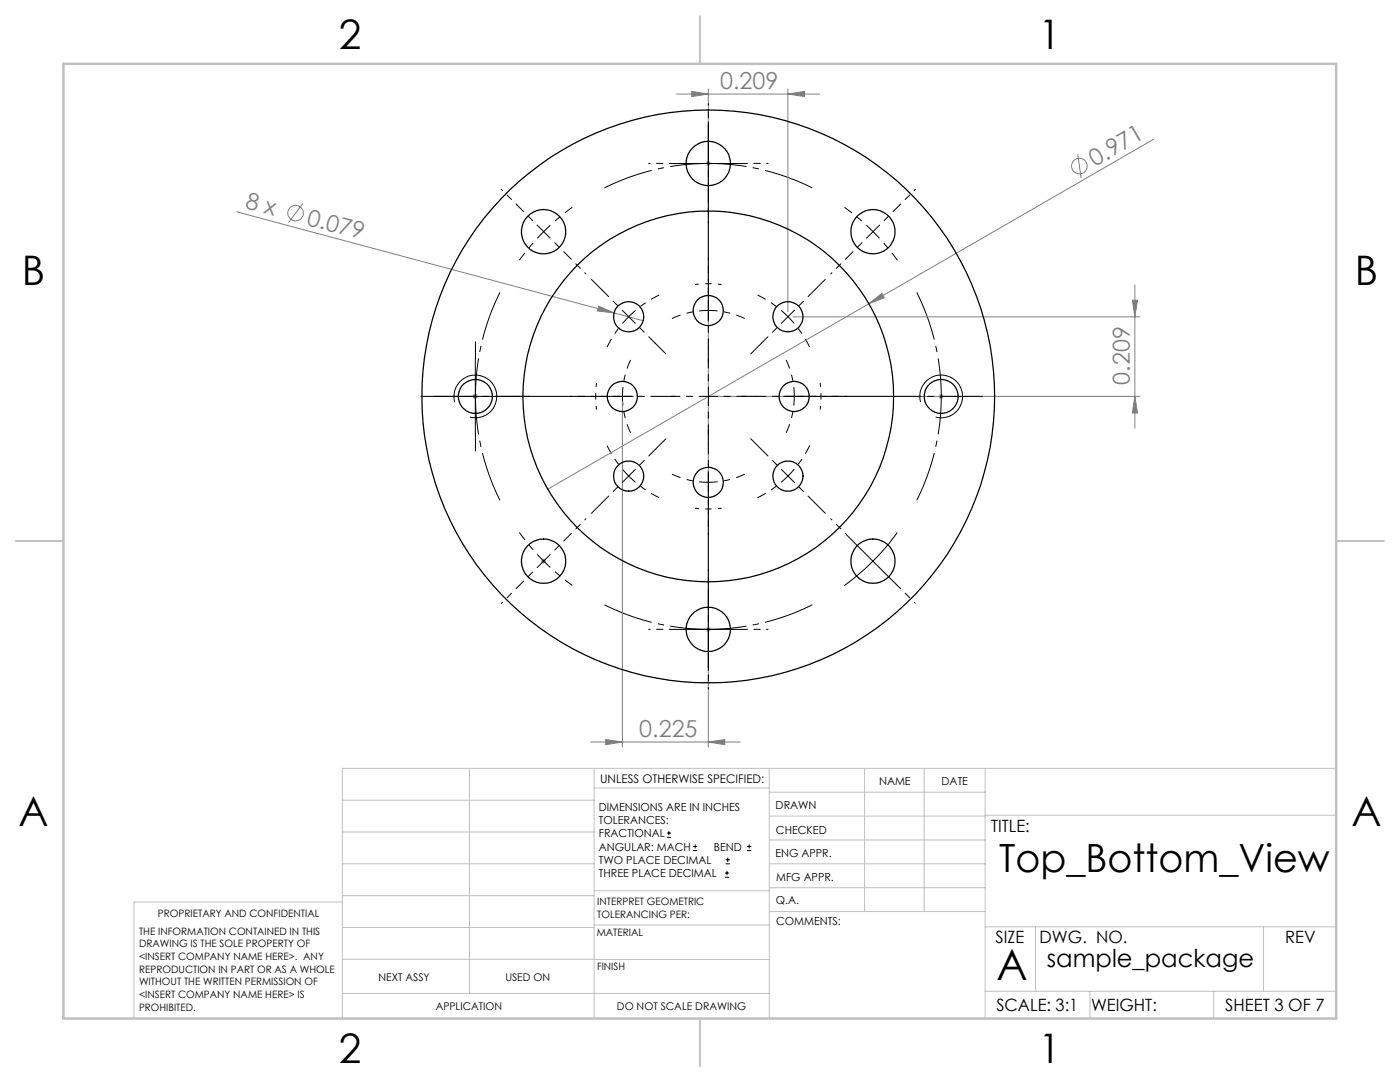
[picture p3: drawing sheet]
<svg xmlns="http://www.w3.org/2000/svg" width="279mm" height="216mm" viewBox="0 0 279 216" stroke-linecap="round" stroke-linejoin="round" font-family="sans-serif">
<g fill="none" stroke="#808080" stroke-width=".2">
<path d="M135 18.8h28.6M138 18.2l3.4 .6-3.4 .5zM141.4 17.7v60.4M157.2 18.8l3.3-.6v1.1zM157.2 17.7v44.5M140.9 32.6h1M141 32.3l.7 .7M141.7 32.3l-.7 .7M215.1 30.8l.7 4.7M230.2 27.8l-56.8 32.8M47.2 42.3l75.4 20.1M60.4 40.6l-2.8 3.9"/>
<path d="M226 59.9h1l-.5 3.3zM226.5 56.9v28.5M94.4 79.1h1M94.5 78.7l.7 .7M94.9 78.6v1M95.2 78.7l-.7 .7M119.5 61.1l3.1 1.3-3.4-.3zM122.6 62.4l5.8 1.6M142.3 79.1h85.2M158.3 63.2h69.2M173.4 60.6l2.6-2.1 .5 .9zM173.4 60.6l-64.1 37"/>
<path d="M187.5 78.7l.7 .7M187.8 78.6v1M188.2 78.7l-.7 .7M226.5 79.1l.5 3.3h-1zM124.2 80.1v69M141.4 80.1v69M108 112h1M108.1 111.6l.7 .7M108.5 111.5v1M108.8 111.6l-.7 .7M140.9 125.6h1M141 125.2l.7 .7"/>
<path d="M141.7 125.2l-.7 .7M117.9 148.1h29.8M120.9 147.6l3.3 .5-3.3 .5zM141.4 148.1l3.2-.5v1z"/>
<circle cx="215.4" cy="33.1" r="1.55"/>
<circle cx="59" cy="42.5" r="1.55"/>
</g>
<g fill="none" stroke="#000" stroke-width=".2">
<path d="M133.8 32.6h15M141.4 25.1v15M87.4 79.1h15M94.9 71.6v15M90.7 80.2a4.3 4.3 0 0 1 3.8-5.4 4.3 4.3 0 0 1 4.6 4.6 4.3 4.3 0 0 1-5.3 3.8M183.7 80.2a4.3 4.3 0 0 1 3.8-5.3 4.3 4.3 0 0 1 4.6 4.6 4.3 4.3 0 0 1-5.4 3.7M141.4 118.1v15M168.9 106.7l10.6 10.6M179.1 106.3a47.9 47.9 0 0 1-10.6 10.5M133.8 125.6h15M133.1 167.1h.8M133.1 166.2h.8"/>
<path d="M133.5 165.8v.9M138.3 169.7h.8M138.3 168.9h.8M138.7 168.5v.8M144.7 175h.8M144.7 174.2h.8M144.8 172.4h.9M144.8 171.6h.9M145.1 173.8v.8M145.2 171.1v.9M149.1 169.7h.8M149.1 168.9h.8"/>
<path d="M149.5 168.5v.8"/>
</g>
<g fill="none" stroke="#000" stroke-width=".2" stroke-dasharray="15.2 1.3 1.3 1.3" stroke-dashoffset="13.4" stroke-linecap="butt">
<path d="M108.5 46.2a46.5 46.5 0 0 0-4.9 5.7M108.5 46.2a46.5 46.5 0 0 1 5.7-4.8M174.2 46.2a46.5 46.5 0 0 0-5.7-4.8M174.2 46.2a46.5 46.5 0 0 1 4.9 5.7M124.2 79.1a17.1 17.1 0 0 0 1.6 7.3M124.2 79.1a17.1 17.1 0 0 1 1.6-7.3M125.5 63.2a22.5 22.5 0 0 0-4.4 6.1M125.5 63.2a22.5 22.5 0 0 1 6.1-4.3M141.4 61.9a17.1 17.1 0 0 0-7.3 1.7M141.4 61.9a17.1 17.1 0 0 1 7.2 1.7M157.3 63.2a22.5 22.5 0 0 0-6.1-4.3M157.3 63.2a22.5 22.5 0 0 1 4.3 6.1"/>
<path d="M158.5 79.1a17.1 17.1 0 0 0-1.6-7.3M158.5 79.1a17.1 17.1 0 0 1-1.6 7.3M125.5 95a22.5 22.5 0 0 0 6.1 4.3M125.5 95a22.5 22.5 0 0 1-4.4-6.1M141.4 96.2a17.1 17.1 0 0 0 7.2-1.6M141.4 96.2a17.1 17.1 0 0 1-7.3-1.6M157.3 95a22.5 22.5 0 0 0 4.3-6.1M157.3 95a22.5 22.5 0 0 1-6.1 4.3M108.5 112a46.5 46.5 0 0 0 5.7 4.8M108.5 112a46.5 46.5 0 0 1-4.9-5.8"/>
</g>
<path d="M162.1 37.5a46.5 46.5 0 0 0-41.5 0M99.8 58.3a46.5 46.5 0 0 0 0 41.5M183 99.8a46.5 46.5 0 0 0 0-41.5M120.6 120.7a46.5 46.5 0 0 0 41.5 0" fill="none" stroke="#000" stroke-width=".2" stroke-dasharray="15.2 1.3 1.3 1.3" stroke-dashoffset="5.2" stroke-linecap="butt"/>
<path d="M144 56.8a22.5 22.5 0 0 0-5.3 0M119 76.4a22.5 22.5 0 0 0 0 5.3M163.7 81.7a22.5 22.5 0 0 0 0-5.3M138.7 101.4a22.5 22.5 0 0 0 5.3 0" fill="none" stroke="#000" stroke-width=".2" stroke-dasharray="15.2 1.3 1.3 1.3" stroke-dashoffset="14.5" stroke-linecap="butt"/>
<g fill="none" stroke="#c0c0c0" stroke-width=".2">
<path d="M68.3 159.7h50.3M93.7 153.3v44.9M118.6 153.3v49.9M118.6 157.2h34.9M153.5 153.3v49.9M153.5 158.1h43.1M172.5 153.3v28.6M184.4 153.3v28.6M196.6 153.3v49.9M266.7 153.3h-198.4v49.9M68.3 178.7h50.3M68.3 172.4h50.3"/>
<path d="M68.3 166h50.3M68.3 180h-41.6v23.2M118.6 177.7h35M153.5 167.6h43.1M153.5 162.8h43.1M153.5 172.4h43.1M153.5 177.1h43.1M196.6 162.7h70.1M68.3 198.2h85.2M68.3 191.4l85.2 .1M68.3 185.1h50.3M118.6 184.6h35"/>
<path d="M153.6 181.9h43M196.6 197.8h70.1M196.6 184.9h70.1M206.7 184.9v12.9M217.5 197.8v5.4M242.2 197.8v5.4M252.2 184.9v12.9"/>
</g>
<path d="M139.7 3.2v9.5M3.1 107.9h9.6M266.7 107.9h9.5M139.7 203.2v9.6" fill="none" stroke="#c0c0c0" stroke-width=".25"/>
<path d="M12.7 12.7h254v190.5h-254z" fill="none" stroke="#c0c0c0" stroke-width=".5"/>
<g fill="none" stroke="#000" stroke-width=".2" stroke-dasharray="15.2 1.3 1.3 1.3" stroke-dashoffset="14.9">
<path d="M133.9 32.6h-4.5M141.4 25.1v-4.4M148.9 32.6h4.4M103.2 40.9l-3.1-3.1M113.8 51.5l3.1 3.1M141.4 40.1v4.4M168.9 51.5l-3.1 3.1M179.5 40.9l3.2-3.1M103.2 117.3l-3.1 3.1M113.8 106.7l3.1-3.2M141.4 118.1v-4.4M168.9 106.7l-3.1-3.2"/>
<path d="M179.5 117.3l3.2 3.1M133.9 125.6h-4.5M141.4 133.1v4.4M148.9 125.6h4.4"/>
</g>
<g fill="none" stroke="#000" stroke-width=".2" stroke-dasharray="15.2 1.3 1.3 1.3" stroke-dashoffset="13.4">
<path d="M108.5 46.2l-5.3-5.3M108.5 46.2l5.3 5.3M174.2 46.2l5.3-5.3M174.2 46.2l-5.3 5.3M124.2 79.1h-7.5M124.2 79.1h7.5M125.5 63.2l-5.3-5.3M125.5 63.2l5.3 5.3M141.4 79.1v-7.5M141.4 79.1h-7.5M141.4 79.1v7.5M141.4 79.1h7.5"/>
<path d="M141.4 61.9v-7.5M141.4 61.9v7.5M157.3 63.2l5.3-5.3M157.3 63.2l-5.3 5.3M158.5 79.1h7.5M158.5 79.1h-7.5M125.5 95l-5.3 5.3M125.5 95l5.3-5.3M141.4 96.2v7.5M141.4 96.2v-7.5M157.3 95l5.3 5.3M157.3 95l-5.3-5.3"/>
<path d="M108.5 112l-5.3 5.3M108.5 112l5.3-5.3"/>
</g>
<path d="M126.4 79.1h-39.8M141.4 64.1v-39.8M156.4 79.1h39.7M141.4 94.1v39.7" fill="none" stroke="#000" stroke-width=".2" stroke-dasharray="15.2 1.3 1.3 1.3" stroke-dashoffset="6.8"/>
<g fill="none" stroke="#000" stroke-width=".2" stroke-dasharray="15.2 1.3 1.3 1.3">
<path d="M120.2 57.9l-2.2-2.1M141.4 54.4v-3M162.6 57.9l2.1-2.1M87.4 79.1h-3.4M94.9 71.6v-3.4M102.4 79.1h3.4M116.7 79.1h-3M130.8 68.5l2.1 2.1M131.7 79.1h3M141.4 69.4v3.1M151 79.1h-3M152 68.5l-2.2 2.1"/>
<path d="M166 79.1h3M94.9 86.6v3.4M130.8 89.7l2.1-2.1M141.4 88.7v-3M152 89.7l-2.2-2.1M120.2 100.3l-2.2 2.1M141.4 103.7v3M162.6 100.3l2.1 2.1"/>
</g>
<g fill="#808080">
<path d="M119.5 61.1l3.1 1.3-3.4-.3z"/>
<path d="M173.4 60.6l2.6-2.1 .5 .9z"/>
<path d="M157.2 18.8l3.3-.6v1.1zM138 18.2l3.4 .6-3.4 .5z"/>
<path d="M120.9 147.6l3.3 .5-3.3 .5zM141.4 148.1l3.2-.5v1z"/>
<path d="M226 59.9h1l-.5 3.3zM226.5 79.1l.5 3.3h-1z"/>
</g>
<g fill="none" stroke="#000" stroke-width=".25">
<circle cx="141.4" cy="32.6" r="4.4"/>
<circle cx="108.5" cy="46.2" r="4.4"/>
<circle cx="174.2" cy="46.2" r="4.4"/>
<circle cx="94.9" cy="79.1" r="3.4"/>
<circle cx="124.2" cy="79.1" r="3"/>
<circle cx="125.5" cy="63.2" r="3"/>
<circle cx="141.3" cy="79.1" r="57.1"/>
<circle cx="141.4" cy="62" r="3"/>
<circle cx="141.4" cy="79.1" r="37"/>
<circle cx="157.2" cy="63.2" r="3"/>
<circle cx="158.5" cy="79.1" r="3"/>
<circle cx="187.8" cy="79.1" r="3.4"/>
<circle cx="125.4" cy="95" r="3"/>
<circle cx="141.4" cy="96.3" r="3"/>
<circle cx="157.3" cy="95" r="3"/>
<circle cx="108.5" cy="112" r="4.4"/>
<circle cx="174.2" cy="112" r="4.4"/>
<circle cx="141.4" cy="125.6" r="4.4"/>
</g>
<text font-size="8.5" x="198.9" y="195.5">A</text>
<g font-size="8.1">
<text x="67.6" y="9.7">2</text>
<text x="207.3" y="9.7">1</text>
<text x="4.4" y="57">B</text>
<text x="270.4" y="57">B</text>
<text x="3.7" y="164.9">A</text>
<text x="269.7" y="164.9">A</text>
<text x="67.6" y="212.2">2</text>
<text x="207.3" y="212.2">1</text>
</g>
<text font-size="7.8" x="199.4" y="174">Top_Bottom_View</text>
<text font-size="4.9" x="208.9" y="193">sample_package</text>
<g font-size="4.7" fill="#808080">
<text x="143.7" y="17.7">0.209</text>
<text x="218.5" y="33.3" transform="rotate(-30 218.5 33.3)">0.971</text>
<text x="48.8" y="41.5" transform="rotate(15 48.8 41.5)">8 x</text>
<text x="61" y="44.8" transform="rotate(15 61 44.8)">0.079</text>
<text x="225.5" y="76.7" transform="rotate(-90 225.5 76.7)">0.209</text>
<text x="127.6" y="147">0.225</text>
</g>
<g font-size="3.4">
<text x="197.8" y="166">TITLE:</text>
<text x="198.7" y="188.1">SIZE</text>
<text x="207.5" y="188.1">DWG. NO.</text>
<text x="256.5" y="188.2">REV</text>
<text x="198.8" y="201.7">SCALE: 3:1</text>
<text x="217.7" y="201.8">WEIGHT:</text>
<text x="244.5" y="201.7">SHEET 3 OF 7</text>
</g>
<text font-size="2.4" x="119.8" y="156.2">UNLESS OTHERWISE SPECIFIED:</text>
<g font-size="2.2">
<text x="119.5" y="161.8">DIMENSIONS ARE IN INCHES</text>
<text x="154.8" y="161.4">DRAWN</text>
<text x="175.4" y="156.6">NAME</text>
<text x="187.9" y="156.7">DATE</text>
<text x="119.5" y="164.4">TOLERANCES:</text>
<text x="119.5" y="167.1">FRACTIONAL</text>
<text x="154.9" y="166.3">CHECKED</text>
<text x="119.5" y="169.7">ANGULAR: MACH</text>
<text x="119.5" y="172.4">TWO PLACE DECIMAL</text>
<text x="142.5" y="169.7">BEND</text>
<text x="154.8" y="171">ENG APPR.</text>
<text x="119.5" y="175">THREE PLACE DECIMAL</text>
<text x="154.9" y="175.7">MFG APPR.</text>
<text x="154.9" y="180.4">Q.A.</text>
<text x="154.9" y="184.6">COMMENTS:</text>
</g>
<g font-size="2.1">
<text x="75.5" y="195.7">NEXT ASSY</text>
<text x="100.9" y="195.7">USED ON</text>
<text x="86.9" y="201.5">APPLICATION</text>
<text x="123.1" y="201.6">DO NOT SCALE DRAWING</text>
</g>
<g font-size="2">
<text x="31.5" y="182.9">PROPRIETARY AND CONFIDENTIAL</text>
<text x="119.2" y="180.6">INTERPRET GEOMETRIC</text>
<text x="119.2" y="183.1">TOLERANCING PER:</text>
<text x="27.8" y="186.5">THE INFORMATION CONTAINED IN THIS</text>
<text x="27.8" y="189">DRAWING IS THE SOLE PROPERTY OF</text>
<text x="27.8" y="191.6">&lt;INSERT COMPANY NAME HERE&gt;. ANY</text>
<text x="119.1" y="186.7">MATERIAL</text>
<text x="27.8" y="194.1">REPRODUCTION IN PART OR AS A WHOLE</text>
<text x="27.8" y="196.6">WITHOUT THE WRITTEN PERMISSION OF</text>
<text x="119.1" y="193.5">FINISH</text>
<text x="27.8" y="199.1">&lt;INSERT COMPANY NAME HERE&gt; IS</text>
<text x="27.8" y="201.7">PROHIBITED.</text>
</g>
</svg>
